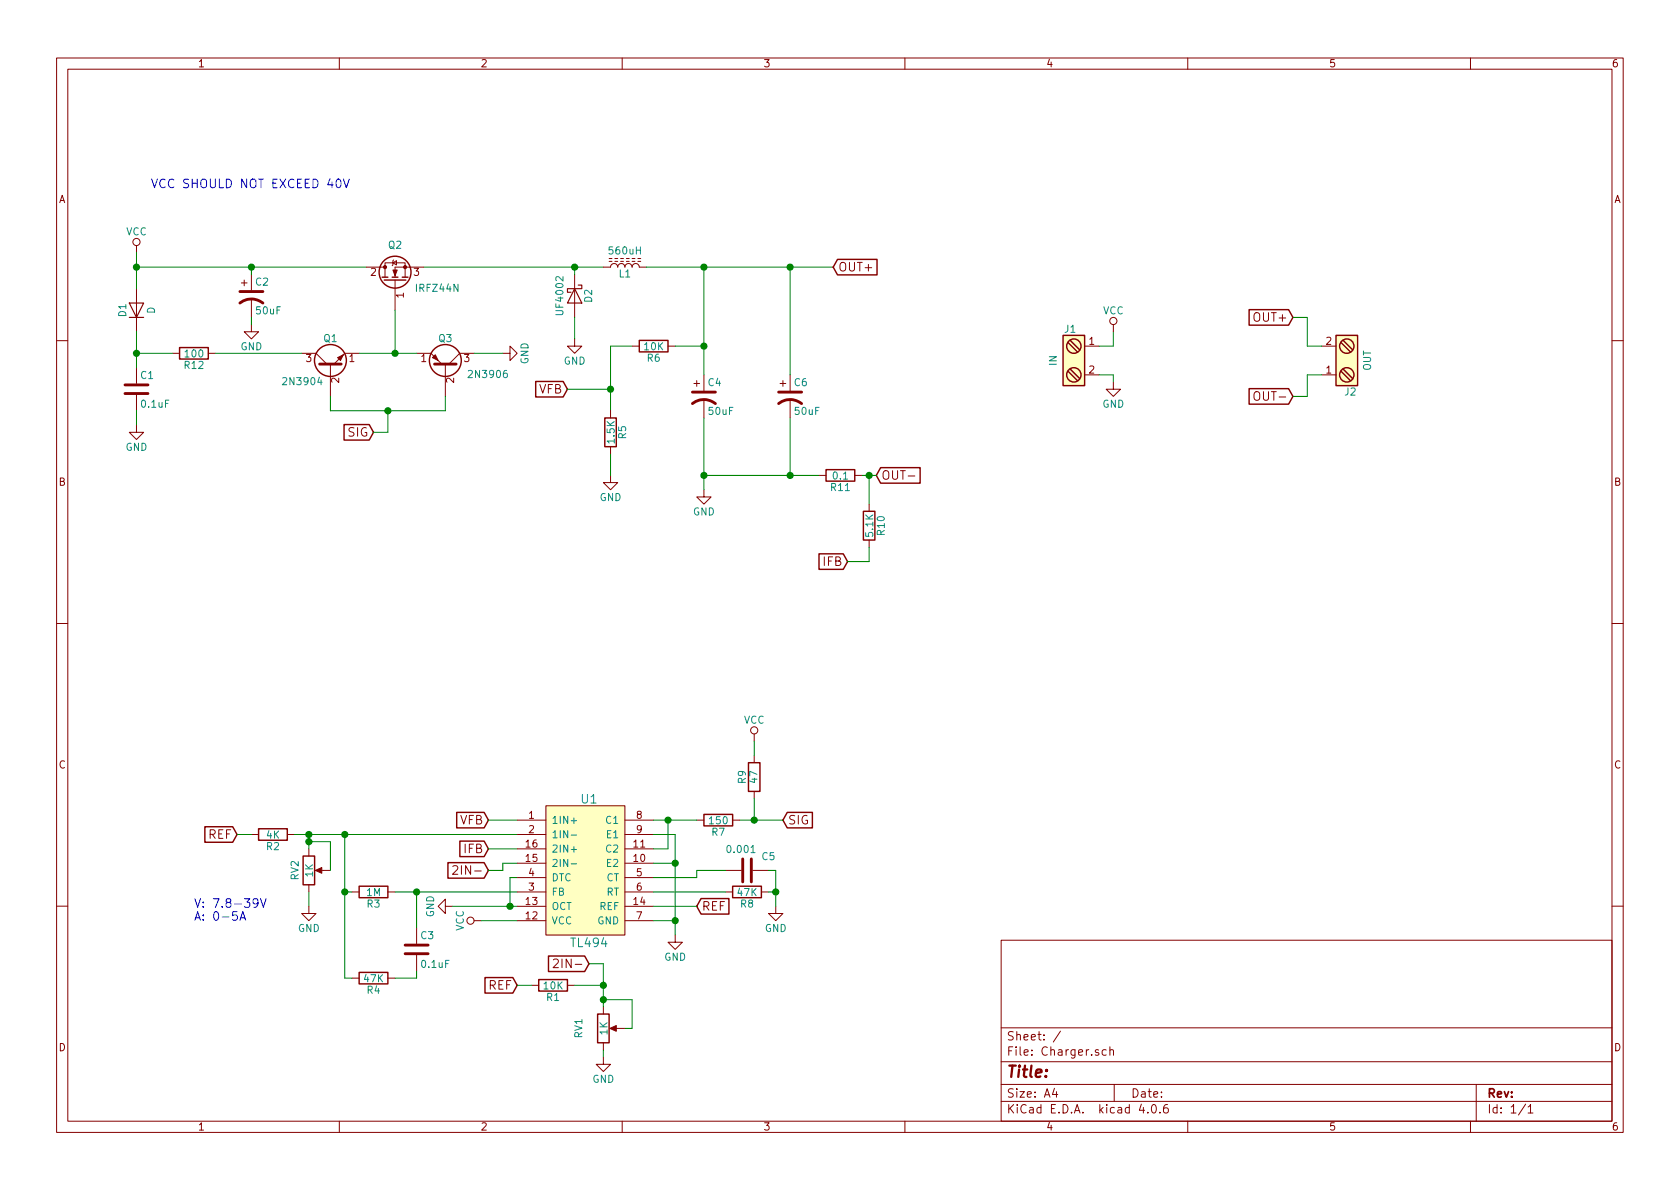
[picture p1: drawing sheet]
EESchema Schematic File Version 2
LIBS:power
LIBS:device
LIBS:transistors
LIBS:conn
LIBS:linear
LIBS:regul
LIBS:74xx
LIBS:cmos4000
LIBS:adc-dac
LIBS:memory
LIBS:xilinx
LIBS:microcontrollers
LIBS:dsp
LIBS:microchip
LIBS:analog_switches
LIBS:motorola
LIBS:texas
LIBS:intel
LIBS:audio
LIBS:interface
LIBS:digital-audio
LIBS:philips
LIBS:display
LIBS:cypress
LIBS:siliconi
LIBS:opto
LIBS:atmel
LIBS:contrib
LIBS:valves
LIBS:tl494
LIBS:Charger-cache
EELAYER 25 0
EELAYER END
$Descr A4 11693 8268
encoding utf-8
Sheet 1 1
Title ""
Date ""
Rev ""
Comp ""
Comment1 ""
Comment2 ""
Comment3 ""
Comment4 ""
$EndDescr
$Comp
L TL494 U1
U 1 1
P 3600 5700
F 0 "U1" H 4100 5850 60  0000 C CNN
F 1 "TL494" H 4100 4850 60  0000 C CNN
F 2 "Housings_DIP:DIP-16_W7.62mm_LongPads" H 3600 5700 60  0001 C CNN
F 3 "" H 3600 5700 60  0001 C CNN
	1    3600 5700
	1    0    0    -1  
$EndComp
Text GLabel 3400 5700 0    60   Input ~ 0
VFB
Text GLabel 3400 5900 0    60   Input ~ 0
IFB
Text GLabel 4850 6300 2    60   Input ~ 0
REF
$Comp
L R R7
U 1 1
P 5000 5700
F 0 "R7" V 5080 5700 50  0000 C CNN
F 1 "150" V 5000 5700 50  0000 C CNN
F 2 "Resistors_THT:R_Axial_DIN0207_L6.3mm_D2.5mm_P7.62mm_Horizontal" V 4930 5700 50  0001 C CNN
F 3 "" H 5000 5700 50  0001 C CNN
	1    5000 5700
	0    1    1    0   
$EndComp
$Comp
L R R9
U 1 1
P 5250 5400
F 0 "R9" V 5330 5400 50  0000 C CNN
F 1 "47" V 5250 5400 50  0000 C CNN
F 2 "Resistors_THT:R_Axial_DIN0207_L6.3mm_D2.5mm_P7.62mm_Horizontal" V 5180 5400 50  0001 C CNN
F 3 "" H 5250 5400 50  0001 C CNN
	1    5250 5400
	-1   0    0    1   
$EndComp
$Comp
L R R8
U 1 1
P 5200 6200
F 0 "R8" V 5280 6200 50  0000 C CNN
F 1 "47K" V 5200 6200 50  0000 C CNN
F 2 "Resistors_THT:R_Axial_DIN0207_L6.3mm_D2.5mm_P7.62mm_Horizontal" V 5130 6200 50  0001 C CNN
F 3 "" H 5200 6200 50  0001 C CNN
	1    5200 6200
	0    1    1    0   
$EndComp
$Comp
L R R3
U 1 1
P 2600 6200
F 0 "R3" V 2680 6200 50  0000 C CNN
F 1 "1M" V 2600 6200 50  0000 C CNN
F 2 "Resistors_THT:R_Axial_DIN0207_L6.3mm_D2.5mm_P7.62mm_Horizontal" V 2530 6200 50  0001 C CNN
F 3 "" H 2600 6200 50  0001 C CNN
	1    2600 6200
	0    1    1    0   
$EndComp
$Comp
L R R4
U 1 1
P 2600 6800
F 0 "R4" V 2680 6800 50  0000 C CNN
F 1 "47K" V 2600 6800 50  0000 C CNN
F 2 "Resistors_THT:R_Axial_DIN0207_L6.3mm_D2.5mm_P7.62mm_Horizontal" V 2530 6800 50  0001 C CNN
F 3 "" H 2600 6800 50  0001 C CNN
	1    2600 6800
	0    1    1    0   
$EndComp
$Comp
L R R2
U 1 1
P 1900 5800
F 0 "R2" V 1980 5800 50  0000 C CNN
F 1 "4K" V 1900 5800 50  0000 C CNN
F 2 "Resistors_THT:R_Axial_DIN0207_L6.3mm_D2.5mm_P7.62mm_Horizontal" V 1830 5800 50  0001 C CNN
F 3 "" H 1900 5800 50  0001 C CNN
	1    1900 5800
	0    1    1    0   
$EndComp
$Comp
L R R1
U 1 1
P 3850 6850
F 0 "R1" V 3930 6850 50  0000 C CNN
F 1 "10K" V 3850 6850 50  0000 C CNN
F 2 "Resistors_THT:R_Axial_DIN0207_L6.3mm_D2.5mm_P7.62mm_Horizontal" V 3780 6850 50  0001 C CNN
F 3 "" H 3850 6850 50  0001 C CNN
	1    3850 6850
	0    1    1    0   
$EndComp
$Comp
L VCC #PWR01
U 1 1
P 5250 5150
F 0 "#PWR01" H 5250 5000 50  0001 C CNN
F 1 "VCC" H 5250 5300 50  0000 C CNN
F 2 "" H 5250 5150 50  0001 C CNN
F 3 "" H 5250 5150 50  0001 C CNN
	1    5250 5150
	1    0    0    -1  
$EndComp
$Comp
L VCC #PWR02
U 1 1
P 3350 6400
F 0 "#PWR02" H 3350 6250 50  0001 C CNN
F 1 "VCC" H 3350 6550 50  0000 C CNN
F 2 "" H 3350 6400 50  0001 C CNN
F 3 "" H 3350 6400 50  0001 C CNN
	1    3350 6400
	0    -1   -1   0   
$EndComp
$Comp
L GND #PWR03
U 1 1
P 4700 6500
F 0 "#PWR03" H 4700 6250 50  0001 C CNN
F 1 "GND" H 4700 6350 50  0000 C CNN
F 2 "" H 4700 6500 50  0001 C CNN
F 3 "" H 4700 6500 50  0001 C CNN
	1    4700 6500
	1    0    0    -1  
$EndComp
$Comp
L GND #PWR04
U 1 1
P 3150 6300
F 0 "#PWR04" H 3150 6050 50  0001 C CNN
F 1 "GND" H 3150 6150 50  0000 C CNN
F 2 "" H 3150 6300 50  0001 C CNN
F 3 "" H 3150 6300 50  0001 C CNN
	1    3150 6300
	0    1    1    0   
$EndComp
$Comp
L C C5
U 1 1
P 5200 6050
F 0 "C5" V 5100 6150 50  0000 L CNN
F 1 "0.001" V 5050 5900 50  0000 L CNN
F 2 "Capacitors_THT:C_Disc_D3.8mm_W2.6mm_P2.50mm" H 5238 5900 50  0001 C CNN
F 3 "" H 5200 6050 50  0001 C CNN
	1    5200 6050
	0    1    1    0   
$EndComp
$Comp
L GND #PWR05
U 1 1
P 5400 6300
F 0 "#PWR05" H 5400 6050 50  0001 C CNN
F 1 "GND" H 5400 6150 50  0000 C CNN
F 2 "" H 5400 6300 50  0001 C CNN
F 3 "" H 5400 6300 50  0001 C CNN
	1    5400 6300
	1    0    0    -1  
$EndComp
$Comp
L C C3
U 1 1
P 2900 6600
F 0 "C3" H 2925 6700 50  0000 L CNN
F 1 "0.1uF" H 2925 6500 50  0000 L CNN
F 2 "Capacitors_THT:C_Disc_D3.8mm_W2.6mm_P2.50mm" H 2938 6450 50  0001 C CNN
F 3 "" H 2900 6600 50  0001 C CNN
	1    2900 6600
	1    0    0    -1  
$EndComp
Text GLabel 5450 5700 2    60   Input ~ 0
SIG
$Comp
L GND #PWR06
U 1 1
P 2150 6300
F 0 "#PWR06" H 2150 6050 50  0001 C CNN
F 1 "GND" H 2150 6150 50  0000 C CNN
F 2 "" H 2150 6300 50  0001 C CNN
F 3 "" H 2150 6300 50  0001 C CNN
	1    2150 6300
	1    0    0    -1  
$EndComp
Text GLabel 1650 5800 0    60   Input ~ 0
REF
Text GLabel 3600 6850 0    60   Input ~ 0
REF
$Comp
L POT RV2
U 1 1
P 2150 6050
F 0 "RV2" V 2050 6050 50  0000 C CNN
F 1 "1K" V 2150 6050 50  0000 C CNN
F 2 "Potentiometers:Potentiometer_Trimmer_Bourns_3296W" H 2150 6050 50  0001 C CNN
F 3 "" H 2150 6050 50  0001 C CNN
	1    2150 6050
	1    0    0    -1  
$EndComp
$Comp
L POT RV1
U 1 1
P 4200 7150
F 0 "RV1" V 4025 7150 50  0000 C CNN
F 1 "1K" V 4200 7150 50  0000 C CNN
F 2 "Potentiometers:Potentiometer_Trimmer_Bourns_3296W" H 4200 7150 50  0001 C CNN
F 3 "" H 4200 7150 50  0001 C CNN
	1    4200 7150
	1    0    0    -1  
$EndComp
Wire Wire Line
	3400 5700 3600 5700
Wire Wire Line
	3400 5900 3600 5900
Wire Wire Line
	2750 6200 3600 6200
Wire Wire Line
	4550 6300 4850 6300
Wire Wire Line
	4550 5900 4650 5900
Wire Wire Line
	4650 5900 4650 5700
Wire Wire Line
	4550 5700 4850 5700
Connection ~ 4650 5700
Wire Wire Line
	5250 5550 5250 5700
Wire Wire Line
	5150 5700 5450 5700
Wire Wire Line
	5250 5150 5250 5250
Wire Wire Line
	3350 6400 3600 6400
Wire Wire Line
	4550 5800 4700 5800
Wire Wire Line
	4700 5800 4700 6500
Wire Wire Line
	4700 6000 4550 6000
Wire Wire Line
	4700 6400 4550 6400
Connection ~ 4700 6000
Wire Wire Line
	3150 6300 3600 6300
Wire Wire Line
	3550 6300 3550 6100
Wire Wire Line
	3550 6100 3600 6100
Connection ~ 4700 6400
Connection ~ 3550 6300
Wire Wire Line
	5050 6200 4550 6200
Wire Wire Line
	5050 6050 4850 6050
Wire Wire Line
	4850 6050 4850 6100
Wire Wire Line
	4850 6100 4550 6100
Wire Wire Line
	5350 6050 5400 6050
Wire Wire Line
	5400 6050 5400 6300
Wire Wire Line
	5400 6200 5350 6200
Connection ~ 5400 6200
Wire Wire Line
	2900 6450 2900 6200
Connection ~ 2900 6200
Wire Wire Line
	2750 6800 2900 6800
Wire Wire Line
	2900 6800 2900 6750
Wire Wire Line
	2400 6800 2450 6800
Wire Wire Line
	2400 5800 2400 6800
Wire Wire Line
	2400 6200 2450 6200
Connection ~ 5250 5700
Wire Wire Line
	2050 5800 3600 5800
Connection ~ 2400 6200
Wire Wire Line
	2150 5900 2150 5800
Connection ~ 2400 5800
Wire Wire Line
	2150 6300 2150 6200
Connection ~ 2150 5800
Wire Wire Line
	1650 5800 1750 5800
Wire Wire Line
	4000 6850 4200 6850
Wire Wire Line
	4200 6700 4200 7000
Wire Wire Line
	3600 6850 3700 6850
Wire Wire Line
	2300 6050 2300 5850
Wire Wire Line
	2300 5850 2150 5850
Connection ~ 2150 5850
Wire Wire Line
	4350 7150 4400 7150
Wire Wire Line
	4400 7150 4400 6950
Wire Wire Line
	4400 6950 4200 6950
Connection ~ 4200 6950
$Comp
L GND #PWR07
U 1 1
P 4200 7350
F 0 "#PWR07" H 4200 7100 50  0001 C CNN
F 1 "GND" H 4200 7200 50  0000 C CNN
F 2 "" H 4200 7350 50  0001 C CNN
F 3 "" H 4200 7350 50  0001 C CNN
	1    4200 7350
	1    0    0    -1  
$EndComp
Wire Wire Line
	4200 7350 4200 7300
Text GLabel 4100 6700 0    60   Input ~ 0
2IN-
Wire Wire Line
	4100 6700 4200 6700
Connection ~ 4200 6850
Text GLabel 3400 6050 0    60   Input ~ 0
2IN-
Wire Wire Line
	3400 6050 3500 6050
Wire Wire Line
	3500 6050 3500 6000
Wire Wire Line
	3500 6000 3600 6000
$Comp
L Q_NPN_EBC Q1
U 1 1
P 2300 2550
F 0 "Q1" V 2500 2500 50  0000 L CNN
F 1 "2N3904" V 2200 2600 50  0000 L CNN
F 2 "TO_SOT_Packages_THT:TO-92_Inline_Narrow_Oval" H 2500 2650 50  0001 C CNN
F 3 "" H 2300 2550 50  0001 C CNN
	1    2300 2550
	0    -1   -1   0   
$EndComp
$Comp
L Q_PNP_EBC Q3
U 1 1
P 3100 2550
F 0 "Q3" V 3300 2500 50  0000 L CNN
F 1 "2N3906" V 3050 2700 50  0000 L CNN
F 2 "TO_SOT_Packages_THT:TO-92_Inline_Narrow_Oval" H 3300 2650 50  0001 C CNN
F 3 "" H 3100 2550 50  0001 C CNN
	1    3100 2550
	0    1    -1   0   
$EndComp
Wire Wire Line
	2500 2450 2900 2450
Wire Wire Line
	2300 2750 2300 2850
Wire Wire Line
	2300 2850 3100 2850
Wire Wire Line
	3100 2850 3100 2750
Text GLabel 2600 3000 0    60   Input ~ 0
SIG
Wire Wire Line
	2600 3000 2700 3000
Wire Wire Line
	2700 3000 2700 2850
Connection ~ 2700 2850
$Comp
L VCC #PWR08
U 1 1
P 950 1750
F 0 "#PWR08" H 950 1600 50  0001 C CNN
F 1 "VCC" H 950 1900 50  0000 C CNN
F 2 "" H 950 1750 50  0001 C CNN
F 3 "" H 950 1750 50  0001 C CNN
	1    950  1750
	1    0    0    -1  
$EndComp
$Comp
L D D1
U 1 1
P 950 2150
F 0 "D1" H 950 2250 50  0000 C CNN
F 1 "D" H 950 2050 50  0000 C CNN
F 2 "Diodes_THT:D_A-405_P10.16mm_Horizontal" H 950 2150 50  0001 C CNN
F 3 "" H 950 2150 50  0001 C CNN
	1    950  2150
	0    -1   -1   0   
$EndComp
$Comp
L C C1
U 1 1
P 950 2700
F 0 "C1" H 975 2800 50  0000 L CNN
F 1 "0.1uF" H 975 2600 50  0000 L CNN
F 2 "Capacitors_THT:C_Disc_D3.8mm_W2.6mm_P2.50mm" H 988 2550 50  0001 C CNN
F 3 "" H 950 2700 50  0001 C CNN
	1    950  2700
	1    0    0    -1  
$EndComp
Wire Wire Line
	950  1750 950  2000
Wire Wire Line
	950  2550 950  2300
Connection ~ 950  2450
$Comp
L GND #PWR09
U 1 1
P 950 2950
F 0 "#PWR09" H 950 2700 50  0001 C CNN
F 1 "GND" H 950 2800 50  0000 C CNN
F 2 "" H 950 2950 50  0001 C CNN
F 3 "" H 950 2950 50  0001 C CNN
	1    950  2950
	1    0    0    -1  
$EndComp
Wire Wire Line
	950  2950 950  2850
$Comp
L Q_NMOS_GDS Q2
U 1 1
P 2750 1950
F 0 "Q2" V 3000 1900 50  0000 L CNN
F 1 "IRFZ44N" V 2700 1500 50  0000 L CNN
F 2 "TO_SOT_Packages_THT:TO-220_Vertical" H 2950 2050 50  0001 C CNN
F 3 "" H 2750 1950 50  0001 C CNN
	1    2750 1950
	0    -1   -1   0   
$EndComp
Wire Wire Line
	2750 2150 2750 2450
Connection ~ 2750 2450
$Comp
L CP1 C2
U 1 1
P 1750 2050
F 0 "C2" H 1775 2150 50  0000 L CNN
F 1 "50uF" H 1775 1950 50  0000 L CNN
F 2 "Capacitors_THT:CP_Radial_D4.0mm_P1.50mm" H 1750 2050 50  0001 C CNN
F 3 "" H 1750 2050 50  0001 C CNN
	1    1750 2050
	1    0    0    -1  
$EndComp
Wire Wire Line
	1750 1900 1750 1850
Wire Wire Line
	950  1850 2550 1850
Connection ~ 950  1850
Connection ~ 1750 1850
$Comp
L GND #PWR010
U 1 1
P 1750 2250
F 0 "#PWR010" H 1750 2000 50  0001 C CNN
F 1 "GND" H 1750 2100 50  0000 C CNN
F 2 "" H 1750 2250 50  0001 C CNN
F 3 "" H 1750 2250 50  0001 C CNN
	1    1750 2250
	1    0    0    -1  
$EndComp
Wire Wire Line
	1750 2250 1750 2200
$Comp
L GND #PWR011
U 1 1
P 3500 2450
F 0 "#PWR011" H 3500 2200 50  0001 C CNN
F 1 "GND" H 3500 2300 50  0000 C CNN
F 2 "" H 3500 2450 50  0001 C CNN
F 3 "" H 3500 2450 50  0001 C CNN
	1    3500 2450
	0    -1   -1   0   
$EndComp
Wire Wire Line
	3500 2450 3300 2450
$Comp
L D_Schottky D2
U 1 1
P 4000 2050
F 0 "D2" H 4000 2150 50  0000 C CNN
F 1 "UF4002" H 4000 1950 50  0000 C CNN
F 2 "Diodes_THT:D_A-405_P10.16mm_Horizontal" H 4000 2050 50  0001 C CNN
F 3 "" H 4000 2050 50  0001 C CNN
	1    4000 2050
	0    1    1    0   
$EndComp
Wire Wire Line
	2950 1850 4200 1850
Wire Wire Line
	4000 1850 4000 1900
$Comp
L L_Core_Ferrite L1
U 1 1
P 4350 1850
F 0 "L1" V 4300 1850 50  0000 C CNN
F 1 "560uH" V 4460 1850 50  0000 C CNN
F 2 "Inductors_THT:L_Toroid_Vertical_L31.8mm_W15.9mm_P13.50mm_Bourns_5700" H 4350 1850 50  0001 C CNN
F 3 "" H 4350 1850 50  0001 C CNN
	1    4350 1850
	0    -1   -1   0   
$EndComp
Connection ~ 4000 1850
$Comp
L GND #PWR012
U 1 1
P 4000 2350
F 0 "#PWR012" H 4000 2100 50  0001 C CNN
F 1 "GND" H 4000 2200 50  0000 C CNN
F 2 "" H 4000 2350 50  0001 C CNN
F 3 "" H 4000 2350 50  0001 C CNN
	1    4000 2350
	1    0    0    -1  
$EndComp
Wire Wire Line
	4000 2350 4000 2200
$Comp
L CP1 C4
U 1 1
P 4900 2750
F 0 "C4" H 4925 2850 50  0000 L CNN
F 1 "50uF" H 4925 2650 50  0000 L CNN
F 2 "Capacitors_THT:CP_Radial_D4.0mm_P1.50mm" H 4900 2750 50  0001 C CNN
F 3 "" H 4900 2750 50  0001 C CNN
	1    4900 2750
	1    0    0    -1  
$EndComp
Wire Wire Line
	4500 1850 5800 1850
Wire Wire Line
	4900 1850 4900 2600
$Comp
L R R6
U 1 1
P 4550 2400
F 0 "R6" V 4630 2400 50  0000 C CNN
F 1 "10K" V 4550 2400 50  0000 C CNN
F 2 "Resistors_THT:R_Axial_DIN0207_L6.3mm_D2.5mm_P7.62mm_Horizontal" V 4480 2400 50  0001 C CNN
F 3 "" H 4550 2400 50  0001 C CNN
	1    4550 2400
	0    1    1    0   
$EndComp
Wire Wire Line
	4700 2400 4900 2400
Connection ~ 4900 2400
Wire Wire Line
	4250 2850 4250 2400
Wire Wire Line
	4250 2400 4400 2400
$Comp
L GND #PWR013
U 1 1
P 4250 3300
F 0 "#PWR013" H 4250 3050 50  0001 C CNN
F 1 "GND" H 4250 3150 50  0000 C CNN
F 2 "" H 4250 3300 50  0001 C CNN
F 3 "" H 4250 3300 50  0001 C CNN
	1    4250 3300
	1    0    0    -1  
$EndComp
$Comp
L GND #PWR014
U 1 1
P 4900 3400
F 0 "#PWR014" H 4900 3150 50  0001 C CNN
F 1 "GND" H 4900 3250 50  0000 C CNN
F 2 "" H 4900 3400 50  0001 C CNN
F 3 "" H 4900 3400 50  0001 C CNN
	1    4900 3400
	1    0    0    -1  
$EndComp
Wire Wire Line
	4900 2900 4900 3400
Wire Wire Line
	4250 3300 4250 3150
Text GLabel 3950 2700 0    60   Input ~ 0
VFB
Wire Wire Line
	3950 2700 4250 2700
Connection ~ 4250 2700
$Comp
L R R5
U 1 1
P 4250 3000
F 0 "R5" V 4330 3000 50  0000 C CNN
F 1 "1.5K" V 4250 3000 50  0000 C CNN
F 2 "Resistors_THT:R_Axial_DIN0207_L6.3mm_D2.5mm_P7.62mm_Horizontal" V 4180 3000 50  0001 C CNN
F 3 "" H 4250 3000 50  0001 C CNN
	1    4250 3000
	1    0    0    -1  
$EndComp
Text GLabel 5800 1850 2    60   Input ~ 0
OUT+
Text GLabel 6100 3300 2    60   Input ~ 0
OUT-
Connection ~ 4900 1850
$Comp
L CP1 C6
U 1 1
P 5500 2750
F 0 "C6" H 5525 2850 50  0000 L CNN
F 1 "50uF" H 5525 2650 50  0000 L CNN
F 2 "Capacitors_THT:CP_Radial_D4.0mm_P1.50mm" H 5500 2750 50  0001 C CNN
F 3 "" H 5500 2750 50  0001 C CNN
	1    5500 2750
	1    0    0    -1  
$EndComp
Wire Wire Line
	5500 2600 5500 1850
Connection ~ 5500 1850
$Comp
L R R11
U 1 1
P 5850 3300
F 0 "R11" V 5930 3300 50  0000 C CNN
F 1 "0.1" V 5850 3300 50  0000 C CNN
F 2 "Resistors_THT:R_Axial_DIN0414_L11.9mm_D4.5mm_P15.24mm_Horizontal" V 5780 3300 50  0001 C CNN
F 3 "" H 5850 3300 50  0001 C CNN
	1    5850 3300
	0    1    1    0   
$EndComp
Wire Wire Line
	6000 3300 6100 3300
Wire Wire Line
	4900 3300 5700 3300
Wire Wire Line
	5500 3300 5500 2900
Connection ~ 4900 3300
Connection ~ 5500 3300
$Comp
L R R10
U 1 1
P 6050 3650
F 0 "R10" V 6130 3650 50  0000 C CNN
F 1 "5.1K" V 6050 3650 50  0000 C CNN
F 2 "Resistors_THT:R_Axial_DIN0207_L6.3mm_D2.5mm_P7.62mm_Horizontal" V 5980 3650 50  0001 C CNN
F 3 "" H 6050 3650 50  0001 C CNN
	1    6050 3650
	1    0    0    -1  
$EndComp
Text GLabel 5900 3900 0    60   Input ~ 0
IFB
Wire Wire Line
	5900 3900 6050 3900
Wire Wire Line
	6050 3900 6050 3800
$Comp
L Screw_Terminal_1x02 J1
U 1 1
P 7450 2500
F 0 "J1" H 7450 2750 50  0000 C TNN
F 1 "IN" V 7300 2500 50  0000 C TNN
F 2 "Connectors_Terminal_Blocks:TerminalBlock_Pheonix_MKDS1.5-2pol" H 7450 2275 50  0001 C CNN
F 3 "" H 7425 2500 50  0001 C CNN
	1    7450 2500
	1    0    0    -1  
$EndComp
$Comp
L Screw_Terminal_1x02 J2
U 1 1
P 9400 2500
F 0 "J2" H 9400 2750 50  0000 C TNN
F 1 "OUT" V 9250 2500 50  0000 C TNN
F 2 "Connectors_Terminal_Blocks:TerminalBlock_Pheonix_MKDS1.5-2pol" H 9400 2275 50  0001 C CNN
F 3 "" H 9375 2500 50  0001 C CNN
	1    9400 2500
	-1   0    0    1   
$EndComp
$Comp
L VCC #PWR015
U 1 1
P 7750 2300
F 0 "#PWR015" H 7750 2150 50  0001 C CNN
F 1 "VCC" H 7750 2450 50  0000 C CNN
F 2 "" H 7750 2300 50  0001 C CNN
F 3 "" H 7750 2300 50  0001 C CNN
	1    7750 2300
	1    0    0    -1  
$EndComp
$Comp
L GND #PWR016
U 1 1
P 7750 2650
F 0 "#PWR016" H 7750 2400 50  0001 C CNN
F 1 "GND" H 7750 2500 50  0000 C CNN
F 2 "" H 7750 2650 50  0001 C CNN
F 3 "" H 7750 2650 50  0001 C CNN
	1    7750 2650
	1    0    0    -1  
$EndComp
Wire Wire Line
	7750 2650 7750 2600
Wire Wire Line
	7750 2600 7650 2600
Wire Wire Line
	7650 2400 7750 2400
Wire Wire Line
	7750 2400 7750 2300
Text GLabel 9000 2200 0    60   Input ~ 0
OUT+
Text GLabel 9000 2750 0    60   Input ~ 0
OUT-
Wire Wire Line
	9000 2200 9100 2200
Wire Wire Line
	9100 2200 9100 2400
Wire Wire Line
	9100 2400 9200 2400
Wire Wire Line
	9000 2750 9100 2750
Wire Wire Line
	9100 2750 9100 2600
Wire Wire Line
	9100 2600 9200 2600
Text Notes 1050 1300 0    60   ~ 0
VCC SHOULD NOT EXCEED 40V
Wire Wire Line
	6050 3500 6050 3300
Connection ~ 6050 3300
Text Notes 1350 6400 0    60   ~ 0
V: 7.8-39V\nA: 0-5A
$Comp
L R R12
U 1 1
P 1350 2450
F 0 "R12" V 1430 2450 50  0000 C CNN
F 1 "100" V 1350 2450 50  0000 C CNN
F 2 "Resistors_THT:R_Axial_DIN0207_L6.3mm_D2.5mm_P7.62mm_Horizontal" V 1280 2450 50  0001 C CNN
F 3 "" H 1350 2450 50  0001 C CNN
	1    1350 2450
	0    1    1    0   
$EndComp
Wire Wire Line
	1200 2450 950  2450
Wire Wire Line
	1500 2450 2100 2450
$EndSCHEMATC
